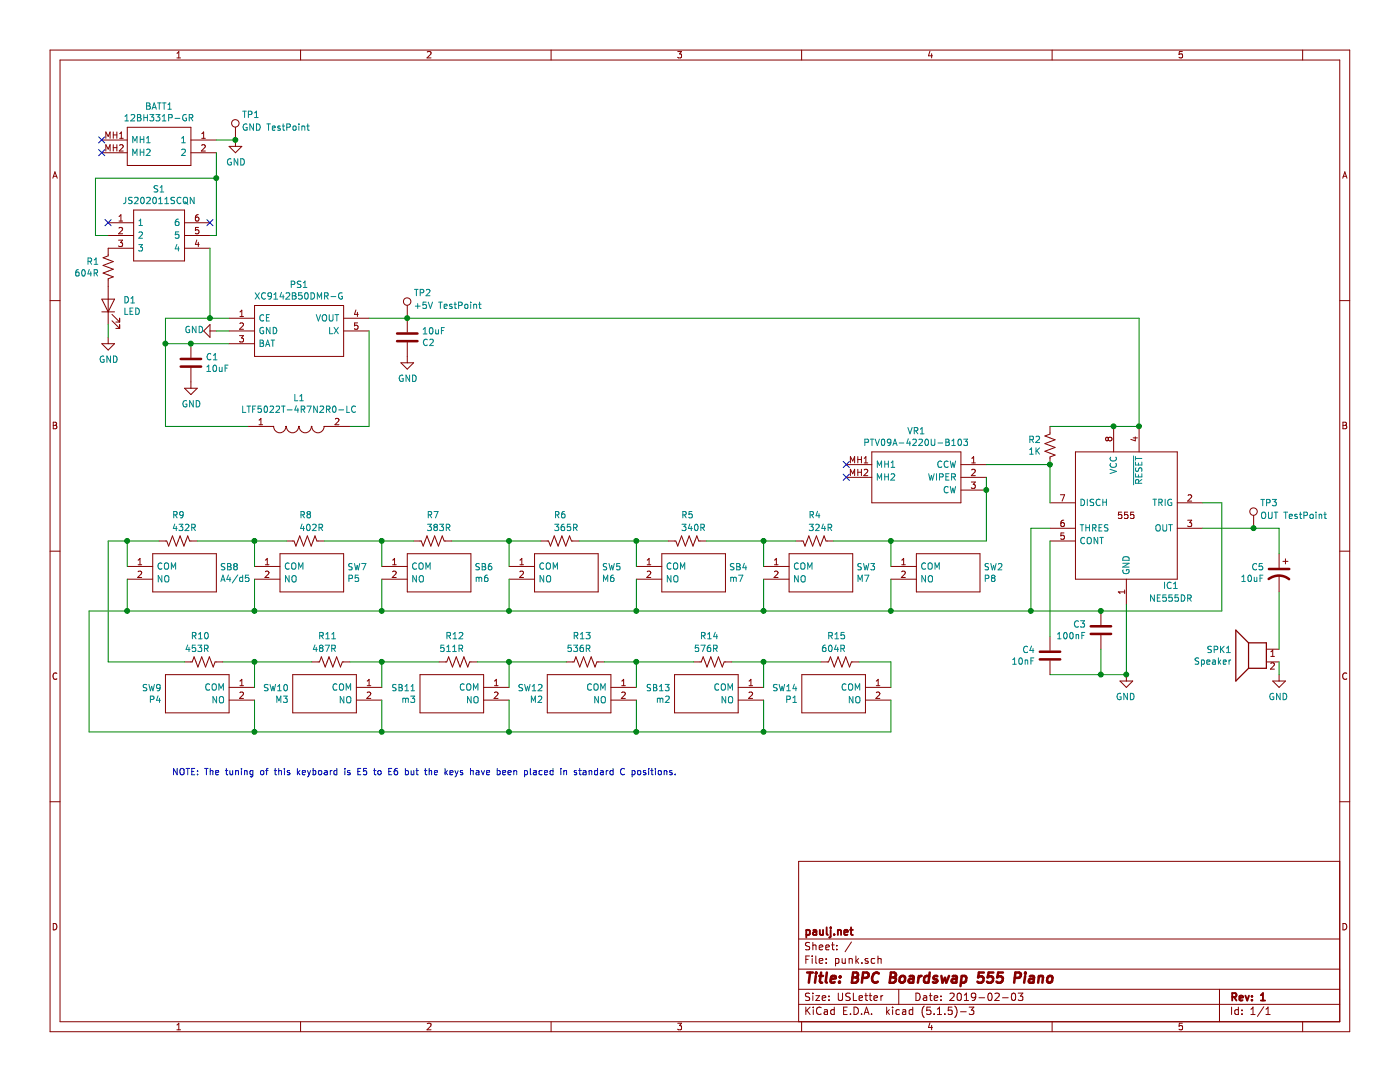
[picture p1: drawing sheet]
EESchema Schematic File Version 4
EELAYER 30 0
EELAYER END
$Descr USLetter 11000 8500
encoding utf-8
Sheet 1 1
Title "BPC Boardswap 555 Piano"
Date "2019-02-03"
Rev "1"
Comp "paulj.net"
Comment1 ""
Comment2 ""
Comment3 ""
Comment4 ""
$EndDescr
$Comp
L Device:R_US R1
U 1 1
P 850 2100
F 0 "R1" H 918 2146 50  0000 L CNN
F 1 "604R" H 918 2055 50  0000 L CNN
F 2 "Resistor_SMD:R_0805_2012Metric_Pad1.15x1.40mm_HandSolder" V 890 2090 50  0001 C CNN
F 3 "~" H 850 2100 50  0001 C CNN
	1    850  2100
	-1   0    0    -1  
$EndComp
$Comp
L SamacSys_Parts:12BH331P-GR BATT1
U 1 1
P 800 1100
F 0 "BATT1" H 1250 1365 50  0000 C CNN
F 1 "12BH331P-GR" H 1250 1274 50  0000 C CNN
F 2 "12BH331PGR" H 1550 1200 50  0001 L CNN
F 3 "https://componentsearchengine.com/Datasheets/1/12BH331P-GR.pdf" H 1550 1100 50  0001 L CNN
F 4 "Cylindrical Battery Contacts, Clips, Holders & Springs 3 \"AA\" PC LEADS BLK" H 1550 1000 50  0001 L CNN "Description"
F 5 "17" H 1550 900 50  0001 L CNN "Height"
F 6 "12BH331P-GR" H 1550 800 50  0001 L CNN "Mouser Part Number"
F 7 "https://www.mouser.com/Search/Refine.aspx?Keyword=12BH331P-GR" H 1550 700 50  0001 L CNN "Mouser Price/Stock"
F 8 "Eagle Plastic Devices" H 1550 600 50  0001 L CNN "Manufacturer_Name"
F 9 "12BH331P-GR" H 1550 500 50  0001 L CNN "Manufacturer_Part_Number"
	1    800  1100
	1    0    0    -1  
$EndComp
$Comp
L power:GND #PWR0101
U 1 1
P 1850 1100
F 0 "#PWR0101" H 1850 850 50  0001 C CNN
F 1 "GND" H 1855 927 50  0000 C CNN
F 2 "" H 1850 1100 50  0001 C CNN
F 3 "" H 1850 1100 50  0001 C CNN
	1    1850 1100
	1    0    0    -1  
$EndComp
$Comp
L SamacSys_Parts:XC9142B50DMR-G PS1
U 1 1
P 1800 2500
F 0 "PS1" H 2350 2765 50  0000 C CNN
F 1 "XC9142B50DMR-G" H 2350 2674 50  0000 C CNN
F 2 "SOT95P280X120-5N" H 2750 2600 50  0001 L CNN
F 3 "https://componentsearchengine.com/Datasheets/1/XC9142B50DMR-G.pdf" H 2750 2500 50  0001 L CNN
F 4 "Switching Voltage Regulators DCDC Converters 0.8A Step-Up w/AS 5V" H 2750 2400 50  0001 L CNN "Description"
F 5 "1.2" H 2750 2300 50  0001 L CNN "Height"
F 6 "865-XC9142B50DMR-G" H 2750 2200 50  0001 L CNN "Mouser Part Number"
F 7 "https://www.mouser.com/Search/Refine.aspx?Keyword=865-XC9142B50DMR-G" H 2750 2100 50  0001 L CNN "Mouser Price/Stock"
F 8 "Torex" H 2750 2000 50  0001 L CNN "Manufacturer_Name"
F 9 "XC9142B50DMR-G" H 2750 1900 50  0001 L CNN "Manufacturer_Part_Number"
	1    1800 2500
	1    0    0    -1  
$EndComp
Wire Wire Line
	1300 2500 1650 2500
Wire Wire Line
	1300 2500 1300 2700
Wire Wire Line
	1300 2700 1500 2700
$Comp
L SamacSys_Parts:LTF5022T-4R7N2R0-LC L1
U 1 1
P 1950 3350
F 0 "L1" H 2350 3575 50  0000 C CNN
F 1 "LTF5022T-4R7N2R0-LC" H 2350 3484 50  0000 C CNN
F 2 "LTF5022" H 2600 3400 50  0001 L CNN
F 3 "https://componentsearchengine.com/Datasheets/1/LTF5022T-4R7N2R0-LC.pdf" H 2600 3300 50  0001 L CNN
F 4 "Inductor shielded wirewound 4.7uH 2.3A TDK LTF5022 Series Shielded Wire-wound SMD Inductor with a Ferrite Core, 4.7" H 2600 3200 50  0001 L CNN "Description"
F 5 "" H 2600 3100 50  0001 L CNN "Height"
F 6 "810-LTF5022T4R7N2R0L" H 2600 3000 50  0001 L CNN "Mouser Part Number"
F 7 "https://www.mouser.com/Search/Refine.aspx?Keyword=810-LTF5022T4R7N2R0L" H 2600 2900 50  0001 L CNN "Mouser Price/Stock"
F 8 "TDK" H 2600 2800 50  0001 L CNN "Manufacturer_Name"
F 9 "LTF5022T-4R7N2R0-LC" H 2600 2700 50  0001 L CNN "Manufacturer_Part_Number"
	1    1950 3350
	1    0    0    -1  
$EndComp
Wire Wire Line
	1300 3350 1950 3350
Wire Wire Line
	2750 3350 2900 3350
Wire Wire Line
	1800 2600 1700 2600
$Comp
L Device:C C1
U 1 1
P 1500 2850
F 0 "C1" H 1615 2896 50  0000 L CNN
F 1 "10uF" H 1615 2805 50  0000 L CNN
F 2 "Capacitor_SMD:C_0805_2012Metric_Pad1.15x1.40mm_HandSolder" H 1538 2700 50  0001 C CNN
F 3 "~" H 1500 2850 50  0001 C CNN
	1    1500 2850
	1    0    0    -1  
$EndComp
$Comp
L power:GND #PWR0102
U 1 1
P 1500 3000
F 0 "#PWR0102" H 1500 2750 50  0001 C CNN
F 1 "GND" H 1505 2827 50  0000 C CNN
F 2 "" H 1500 3000 50  0001 C CNN
F 3 "" H 1500 3000 50  0001 C CNN
	1    1500 3000
	1    0    0    -1  
$EndComp
Wire Wire Line
	2900 2600 2900 3350
Wire Wire Line
	1300 2700 1300 3350
Connection ~ 1500 2700
Wire Wire Line
	1500 2700 1800 2700
NoConn ~ 800  1100
NoConn ~ 800  1200
$Comp
L power:GND #PWR0103
U 1 1
P 1700 2600
F 0 "#PWR0103" H 1700 2350 50  0001 C CNN
F 1 "GND" V 1705 2427 50  0000 C CNN
F 2 "" H 1700 2600 50  0001 C CNN
F 3 "" H 1700 2600 50  0001 C CNN
	1    1700 2600
	0    1    -1   0   
$EndComp
$Comp
L Device:C C2
U 1 1
P 3200 2650
F 0 "C2" H 3315 2696 50  0000 L CNN
F 1 "10uF" H 3315 2605 50  0000 L CNN
F 2 "Capacitor_SMD:C_0805_2012Metric_Pad1.15x1.40mm_HandSolder" H 3238 2500 50  0001 C CNN
F 3 "~" H 3200 2650 50  0001 C CNN
	1    3200 2650
	1    0    0    1   
$EndComp
$Comp
L SamacSys_Parts:JS202011SCQN S1
U 1 1
P 850 1750
F 0 "S1" H 1250 2015 50  0000 C CNN
F 1 "JS202011SCQN" H 1250 1924 50  0000 C CNN
F 2 "JS202011SCQN" H 1500 1850 50  0001 L CNN
F 3 "https://componentsearchengine.com/Datasheets/1/JS202011SCQN.pdf" H 1500 1750 50  0001 L CNN
F 4 "Sub miniature slide switches" H 1500 1650 50  0001 L CNN "Description"
F 5 "" H 1500 1550 50  0001 L CNN "Height"
F 6 "611-JS202011SCQN" H 1500 1450 50  0001 L CNN "Mouser Part Number"
F 7 "https://www.mouser.com/Search/Refine.aspx?Keyword=611-JS202011SCQN" H 1500 1350 50  0001 L CNN "Mouser Price/Stock"
F 8 "C & K COMPONENTS" H 1500 1250 50  0001 L CNN "Manufacturer_Name"
F 9 "JS202011SCQN" H 1500 1150 50  0001 L CNN "Manufacturer_Part_Number"
	1    850  1750
	1    0    0    -1  
$EndComp
Wire Wire Line
	1700 1200 1700 1400
Wire Wire Line
	1700 1400 750  1400
Wire Wire Line
	750  1400 750  1850
Wire Wire Line
	750  1850 850  1850
Wire Wire Line
	1700 1400 1700 1850
Wire Wire Line
	1700 1850 1650 1850
Connection ~ 1700 1400
$Comp
L Device:LED D1
U 1 1
P 850 2400
F 0 "D1" V 889 2283 50  0000 R CNN
F 1 "LED" V 798 2283 50  0000 R CNN
F 2 "LED_SMD:LED_1206_3216Metric_Pad1.42x1.75mm_HandSolder" H 850 2400 50  0001 C CNN
F 3 "~" H 850 2400 50  0001 C CNN
	1    850  2400
	0    -1   -1   0   
$EndComp
$Comp
L power:GND #PWR0105
U 1 1
P 850 2650
F 0 "#PWR0105" H 850 2400 50  0001 C CNN
F 1 "GND" H 855 2477 50  0000 C CNN
F 2 "" H 850 2650 50  0001 C CNN
F 3 "" H 850 2650 50  0001 C CNN
	1    850  2650
	1    0    0    -1  
$EndComp
Wire Wire Line
	850  2550 850  2650
NoConn ~ 1650 1750
NoConn ~ 850  1750
$Comp
L power:GND #PWR0106
U 1 1
P 8850 5300
F 0 "#PWR0106" H 8850 5050 50  0001 C CNN
F 1 "GND" H 8855 5127 50  0000 C CNN
F 2 "" H 8850 5300 50  0001 C CNN
F 3 "" H 8850 5300 50  0001 C CNN
	1    8850 5300
	-1   0    0    -1  
$EndComp
$Comp
L Device:R_US R2
U 1 1
P 8250 3500
F 0 "R2" H 8318 3546 50  0000 L CNN
F 1 "1K" H 8318 3455 50  0000 L CNN
F 2 "Resistor_SMD:R_0805_2012Metric_Pad1.15x1.40mm_HandSolder" V 8290 3490 50  0001 C CNN
F 3 "~" H 8250 3500 50  0001 C CNN
	1    8250 3500
	-1   0    0    -1  
$EndComp
Wire Wire Line
	8250 3650 8250 3950
Wire Wire Line
	9450 3950 9600 3950
Wire Wire Line
	9600 3950 9600 4800
Wire Wire Line
	8100 4150 8250 4150
Wire Wire Line
	8750 3350 8250 3350
Connection ~ 8750 3350
Wire Wire Line
	8950 3350 8750 3350
$Comp
L SamacSys_Parts:NE555DR IC1
U 1 1
P 9450 3950
F 0 "IC1" H 9700 3300 50  0000 C CNN
F 1 "NE555DR" H 9700 3200 50  0000 C CNN
F 2 "SOIC127P600X175-8N" H 10450 4450 50  0001 L CNN
F 3 "http://www.ti.com/lit/ds/symlink/ne555.pdf" H 10450 4350 50  0001 L CNN
F 4 "Single Precision Timer" H 10450 4250 50  0001 L CNN "Description"
F 5 "1.75" H 10450 4150 50  0001 L CNN "Height"
F 6 "595-NE555DR" H 10450 4050 50  0001 L CNN "Mouser Part Number"
F 7 "https://www.mouser.com/Search/Refine.aspx?Keyword=595-NE555DR" H 10450 3950 50  0001 L CNN "Mouser Price/Stock"
F 8 "Texas Instruments" H 10450 3850 50  0001 L CNN "Manufacturer_Name"
F 9 "NE555DR" H 10450 3750 50  0001 L CNN "Manufacturer_Part_Number"
	1    9450 3950
	-1   0    0    -1  
$EndComp
Wire Wire Line
	8850 4750 8850 5300
Wire Wire Line
	8100 4800 8100 4150
$Comp
L Device:C C3
U 1 1
P 8650 4950
F 0 "C3" H 8765 4996 50  0000 L CNN
F 1 "100nF" H 8765 4905 50  0000 L CNN
F 2 "Capacitor_SMD:C_0805_2012Metric_Pad1.15x1.40mm_HandSolder" H 8688 4800 50  0001 C CNN
F 3 "~" H 8650 4950 50  0001 C CNN
	1    8650 4950
	-1   0    0    -1  
$EndComp
$Comp
L Device:C C4
U 1 1
P 8250 5150
F 0 "C4" H 8365 5196 50  0000 L CNN
F 1 "10nF" H 8365 5105 50  0000 L CNN
F 2 "Capacitor_SMD:C_0805_2012Metric_Pad1.15x1.40mm_HandSolder" H 8288 5000 50  0001 C CNN
F 3 "~" H 8250 5150 50  0001 C CNN
	1    8250 5150
	-1   0    0    -1  
$EndComp
Wire Wire Line
	8250 4250 8250 5000
Wire Wire Line
	9600 4800 8650 4800
Connection ~ 8650 4800
Wire Wire Line
	8650 4800 8100 4800
Wire Wire Line
	8850 5300 8650 5300
Wire Wire Line
	8650 5100 8650 5300
Connection ~ 8650 5300
Wire Wire Line
	8650 5300 8250 5300
$Comp
L Device:CP1 C5
U 1 1
P 10050 4500
F 0 "C5" H 10165 4546 50  0000 L CNN
F 1 "10uF" H 10165 4455 50  0000 L CNN
F 2 "Capacitor_SMD:CP_Elec_4x5.4" H 10050 4500 50  0001 C CNN
F 3 "~" H 10050 4500 50  0001 C CNN
	1    10050 4500
	-1   0    0    -1  
$EndComp
Wire Wire Line
	1650 1950 1650 2500
Connection ~ 1650 2500
Wire Wire Line
	1650 2500 1800 2500
$Comp
L power:GND #PWR0104
U 1 1
P 3200 2800
F 0 "#PWR0104" H 3200 2550 50  0001 C CNN
F 1 "GND" H 3205 2627 50  0000 C CNN
F 2 "" H 3200 2800 50  0001 C CNN
F 3 "" H 3200 2800 50  0001 C CNN
	1    3200 2800
	1    0    0    -1  
$EndComp
$Comp
L Device:Speaker SPK1
U 1 1
P 9850 5100
F 0 "SPK1" H 10020 5096 50  0000 L CNN
F 1 "Speaker" H 10020 5005 50  0000 L CNN
F 2 "LibraryLoader:TE2507051" H 9850 4900 50  0001 C CNN
F 3 "~" H 9840 5050 50  0001 C CNN
	1    9850 5100
	-1   0    0    -1  
$EndComp
Wire Wire Line
	10050 5100 10050 4650
$Comp
L power:GND #PWR0107
U 1 1
P 10050 5300
F 0 "#PWR0107" H 10050 5050 50  0001 C CNN
F 1 "GND" H 10055 5127 50  0000 C CNN
F 2 "" H 10050 5300 50  0001 C CNN
F 3 "" H 10050 5300 50  0001 C CNN
	1    10050 5300
	-1   0    0    -1  
$EndComp
Wire Wire Line
	10050 5300 10050 5200
Connection ~ 8950 3350
Connection ~ 8850 5300
Connection ~ 8100 4800
$Comp
L SamacSys_Parts:PTV09A-4####-#### VR1
U 1 1
P 7750 3650
F 0 "VR1" H 8300 3915 50  0000 C CNN
F 1 "PTV09A-4220U-B103" H 8300 3824 50  0000 C CNN
F 2 "LibraryLoader:PTV09A-4#20" H 8700 3750 50  0001 L CNN
F 3 "https://componentsearchengine.com/Datasheets/1/PTV09A-4025F-B103.pdf" H 8700 3650 50  0001 L CNN
	1    7750 3650
	-1   0    0    -1  
$EndComp
Wire Wire Line
	8250 3650 7750 3650
Connection ~ 8250 3650
NoConn ~ 6650 3650
NoConn ~ 6650 3750
Wire Wire Line
	7750 3750 7750 3850
Connection ~ 7750 3850
Wire Wire Line
	7750 3850 7750 4250
$Comp
L SamacSys_Parts:PTS636_SM25_SMTR_LFS SW2
U 1 1
P 7000 4450
F 0 "SW2" H 7728 4446 50  0000 L CNN
F 1 "P8" H 7728 4355 50  0000 L CNN
F 2 "PTS636SM25SMTRLFS" H 7750 4550 50  0001 L CNN
F 3 "https://componentsearchengine.com/Datasheets/1/PTS636 SM25 SMTR LFS.pdf" H 7750 4450 50  0001 L CNN
F 4 "Tactile Switches Tact 50mA 12VDC, 6.0x3.5, 2.5mm H, 180gf, G leads, No ground pin, White Actuator" H 7750 4350 50  0001 L CNN "Description"
F 5 "2.7" H 7750 4250 50  0001 L CNN "Height"
F 6 "611-PTS636SM25SMTRLF" H 7750 4150 50  0001 L CNN "Mouser Part Number"
F 7 "https://www.mouser.com/Search/Refine.aspx?Keyword=611-PTS636SM25SMTRLF" H 7750 4050 50  0001 L CNN "Mouser Price/Stock"
F 8 "C & K COMPONENTS" H 7750 3950 50  0001 L CNN "Manufacturer_Name"
F 9 "PTS636 SM25 SMTR LFS" H 7750 3850 50  0001 L CNN "Manufacturer_Part_Number"
	1    7000 4450
	1    0    0    -1  
$EndComp
Wire Wire Line
	7000 4250 7000 4450
Wire Wire Line
	7000 4550 7000 4800
$Comp
L SamacSys_Parts:PTS636_SM25_SMTR_LFS SW3
U 1 1
P 6000 4450
F 0 "SW3" H 6728 4446 50  0000 L CNN
F 1 "M7" H 6728 4355 50  0000 L CNN
F 2 "PTS636SM25SMTRLFS" H 6750 4550 50  0001 L CNN
F 3 "https://componentsearchengine.com/Datasheets/1/PTS636 SM25 SMTR LFS.pdf" H 6750 4450 50  0001 L CNN
F 4 "Tactile Switches Tact 50mA 12VDC, 6.0x3.5, 2.5mm H, 180gf, G leads, No ground pin, White Actuator" H 6750 4350 50  0001 L CNN "Description"
F 5 "2.7" H 6750 4250 50  0001 L CNN "Height"
F 6 "611-PTS636SM25SMTRLF" H 6750 4150 50  0001 L CNN "Mouser Part Number"
F 7 "https://www.mouser.com/Search/Refine.aspx?Keyword=611-PTS636SM25SMTRLF" H 6750 4050 50  0001 L CNN "Mouser Price/Stock"
F 8 "C & K COMPONENTS" H 6750 3950 50  0001 L CNN "Manufacturer_Name"
F 9 "PTS636 SM25 SMTR LFS" H 6750 3850 50  0001 L CNN "Manufacturer_Part_Number"
	1    6000 4450
	1    0    0    -1  
$EndComp
Wire Wire Line
	6000 4250 6000 4450
Wire Wire Line
	6000 4550 6000 4800
Wire Wire Line
	6000 4800 7000 4800
Connection ~ 7000 4800
Wire Wire Line
	7000 4800 8100 4800
$Comp
L Device:R_US R4
U 1 1
P 6400 4250
F 0 "R4" V 6600 4200 50  0000 L CNN
F 1 "324R" V 6500 4200 50  0000 L CNN
F 2 "Resistor_SMD:R_0805_2012Metric_Pad1.15x1.40mm_HandSolder" V 6440 4240 50  0001 C CNN
F 3 "~" H 6400 4250 50  0001 C CNN
	1    6400 4250
	0    1    -1   0   
$EndComp
Wire Wire Line
	6000 4250 6250 4250
Wire Wire Line
	6550 4250 7000 4250
Connection ~ 7000 4250
$Comp
L SamacSys_Parts:PTS636_SM25_SMTR_LFS SB4
U 1 1
P 5000 4450
F 0 "SB4" H 5728 4446 50  0000 L CNN
F 1 "m7" H 5728 4355 50  0000 L CNN
F 2 "PTS636SM25SMTRLFS" H 5750 4550 50  0001 L CNN
F 3 "https://componentsearchengine.com/Datasheets/1/PTS636 SM25 SMTR LFS.pdf" H 5750 4450 50  0001 L CNN
F 4 "Tactile Switches Tact 50mA 12VDC, 6.0x3.5, 2.5mm H, 180gf, G leads, No ground pin, White Actuator" H 5750 4350 50  0001 L CNN "Description"
F 5 "2.7" H 5750 4250 50  0001 L CNN "Height"
F 6 "611-PTS636SM25SMTRLF" H 5750 4150 50  0001 L CNN "Mouser Part Number"
F 7 "https://www.mouser.com/Search/Refine.aspx?Keyword=611-PTS636SM25SMTRLF" H 5750 4050 50  0001 L CNN "Mouser Price/Stock"
F 8 "C & K COMPONENTS" H 5750 3950 50  0001 L CNN "Manufacturer_Name"
F 9 "PTS636 SM25 SMTR LFS" H 5750 3850 50  0001 L CNN "Manufacturer_Part_Number"
	1    5000 4450
	1    0    0    -1  
$EndComp
Wire Wire Line
	5000 4250 5000 4450
Wire Wire Line
	5000 4550 5000 4800
Wire Wire Line
	5000 4800 6000 4800
$Comp
L Device:R_US R5
U 1 1
P 5400 4250
F 0 "R5" V 5600 4200 50  0000 L CNN
F 1 "340R" V 5500 4200 50  0000 L CNN
F 2 "Resistor_SMD:R_0805_2012Metric_Pad1.15x1.40mm_HandSolder" V 5440 4240 50  0001 C CNN
F 3 "~" H 5400 4250 50  0001 C CNN
	1    5400 4250
	0    1    -1   0   
$EndComp
Wire Wire Line
	5000 4250 5250 4250
Wire Wire Line
	5550 4250 6000 4250
Connection ~ 6000 4250
Connection ~ 6000 4800
$Comp
L SamacSys_Parts:PTS636_SM25_SMTR_LFS SW5
U 1 1
P 4000 4450
F 0 "SW5" H 4728 4446 50  0000 L CNN
F 1 "M6" H 4728 4355 50  0000 L CNN
F 2 "PTS636SM25SMTRLFS" H 4750 4550 50  0001 L CNN
F 3 "https://componentsearchengine.com/Datasheets/1/PTS636 SM25 SMTR LFS.pdf" H 4750 4450 50  0001 L CNN
F 4 "Tactile Switches Tact 50mA 12VDC, 6.0x3.5, 2.5mm H, 180gf, G leads, No ground pin, White Actuator" H 4750 4350 50  0001 L CNN "Description"
F 5 "2.7" H 4750 4250 50  0001 L CNN "Height"
F 6 "611-PTS636SM25SMTRLF" H 4750 4150 50  0001 L CNN "Mouser Part Number"
F 7 "https://www.mouser.com/Search/Refine.aspx?Keyword=611-PTS636SM25SMTRLF" H 4750 4050 50  0001 L CNN "Mouser Price/Stock"
F 8 "C & K COMPONENTS" H 4750 3950 50  0001 L CNN "Manufacturer_Name"
F 9 "PTS636 SM25 SMTR LFS" H 4750 3850 50  0001 L CNN "Manufacturer_Part_Number"
	1    4000 4450
	1    0    0    -1  
$EndComp
Wire Wire Line
	4000 4250 4000 4450
Wire Wire Line
	4000 4550 4000 4800
Wire Wire Line
	4000 4800 5000 4800
$Comp
L Device:R_US R6
U 1 1
P 4400 4250
F 0 "R6" V 4600 4200 50  0000 L CNN
F 1 "365R" V 4500 4200 50  0000 L CNN
F 2 "Resistor_SMD:R_0805_2012Metric_Pad1.15x1.40mm_HandSolder" V 4440 4240 50  0001 C CNN
F 3 "~" H 4400 4250 50  0001 C CNN
	1    4400 4250
	0    1    -1   0   
$EndComp
Wire Wire Line
	4000 4250 4250 4250
Wire Wire Line
	4550 4250 5000 4250
Connection ~ 5000 4250
Connection ~ 5000 4800
$Comp
L SamacSys_Parts:PTS636_SM25_SMTR_LFS SB6
U 1 1
P 3000 4450
F 0 "SB6" H 3728 4446 50  0000 L CNN
F 1 "m6" H 3728 4355 50  0000 L CNN
F 2 "PTS636SM25SMTRLFS" H 3750 4550 50  0001 L CNN
F 3 "https://componentsearchengine.com/Datasheets/1/PTS636 SM25 SMTR LFS.pdf" H 3750 4450 50  0001 L CNN
F 4 "Tactile Switches Tact 50mA 12VDC, 6.0x3.5, 2.5mm H, 180gf, G leads, No ground pin, White Actuator" H 3750 4350 50  0001 L CNN "Description"
F 5 "2.7" H 3750 4250 50  0001 L CNN "Height"
F 6 "611-PTS636SM25SMTRLF" H 3750 4150 50  0001 L CNN "Mouser Part Number"
F 7 "https://www.mouser.com/Search/Refine.aspx?Keyword=611-PTS636SM25SMTRLF" H 3750 4050 50  0001 L CNN "Mouser Price/Stock"
F 8 "C & K COMPONENTS" H 3750 3950 50  0001 L CNN "Manufacturer_Name"
F 9 "PTS636 SM25 SMTR LFS" H 3750 3850 50  0001 L CNN "Manufacturer_Part_Number"
	1    3000 4450
	1    0    0    -1  
$EndComp
Wire Wire Line
	3000 4250 3000 4450
Wire Wire Line
	3000 4550 3000 4800
Wire Wire Line
	3000 4800 4000 4800
$Comp
L Device:R_US R7
U 1 1
P 3400 4250
F 0 "R7" V 3600 4200 50  0000 L CNN
F 1 "383R" V 3500 4200 50  0000 L CNN
F 2 "Resistor_SMD:R_0805_2012Metric_Pad1.15x1.40mm_HandSolder" V 3440 4240 50  0001 C CNN
F 3 "~" H 3400 4250 50  0001 C CNN
	1    3400 4250
	0    1    -1   0   
$EndComp
Wire Wire Line
	3000 4250 3250 4250
Wire Wire Line
	3550 4250 4000 4250
Connection ~ 4000 4250
Connection ~ 4000 4800
$Comp
L SamacSys_Parts:PTS636_SM25_SMTR_LFS SW7
U 1 1
P 2000 4450
F 0 "SW7" H 2728 4446 50  0000 L CNN
F 1 "P5" H 2728 4355 50  0000 L CNN
F 2 "PTS636SM25SMTRLFS" H 2750 4550 50  0001 L CNN
F 3 "https://componentsearchengine.com/Datasheets/1/PTS636 SM25 SMTR LFS.pdf" H 2750 4450 50  0001 L CNN
F 4 "Tactile Switches Tact 50mA 12VDC, 6.0x3.5, 2.5mm H, 180gf, G leads, No ground pin, White Actuator" H 2750 4350 50  0001 L CNN "Description"
F 5 "2.7" H 2750 4250 50  0001 L CNN "Height"
F 6 "611-PTS636SM25SMTRLF" H 2750 4150 50  0001 L CNN "Mouser Part Number"
F 7 "https://www.mouser.com/Search/Refine.aspx?Keyword=611-PTS636SM25SMTRLF" H 2750 4050 50  0001 L CNN "Mouser Price/Stock"
F 8 "C & K COMPONENTS" H 2750 3950 50  0001 L CNN "Manufacturer_Name"
F 9 "PTS636 SM25 SMTR LFS" H 2750 3850 50  0001 L CNN "Manufacturer_Part_Number"
	1    2000 4450
	1    0    0    -1  
$EndComp
Wire Wire Line
	2000 4250 2000 4450
Wire Wire Line
	2000 4550 2000 4800
Wire Wire Line
	2000 4800 3000 4800
$Comp
L Device:R_US R8
U 1 1
P 2400 4250
F 0 "R8" V 2600 4200 50  0000 L CNN
F 1 "402R" V 2500 4200 50  0000 L CNN
F 2 "Resistor_SMD:R_0805_2012Metric_Pad1.15x1.40mm_HandSolder" V 2440 4240 50  0001 C CNN
F 3 "~" H 2400 4250 50  0001 C CNN
	1    2400 4250
	0    1    -1   0   
$EndComp
Wire Wire Line
	2000 4250 2250 4250
Wire Wire Line
	2550 4250 3000 4250
Connection ~ 3000 4250
Connection ~ 3000 4800
$Comp
L SamacSys_Parts:PTS636_SM25_SMTR_LFS SB8
U 1 1
P 1000 4450
F 0 "SB8" H 1728 4446 50  0000 L CNN
F 1 "A4/d5" H 1728 4355 50  0000 L CNN
F 2 "PTS636SM25SMTRLFS" H 1750 4550 50  0001 L CNN
F 3 "https://componentsearchengine.com/Datasheets/1/PTS636 SM25 SMTR LFS.pdf" H 1750 4450 50  0001 L CNN
F 4 "Tactile Switches Tact 50mA 12VDC, 6.0x3.5, 2.5mm H, 180gf, G leads, No ground pin, White Actuator" H 1750 4350 50  0001 L CNN "Description"
F 5 "2.7" H 1750 4250 50  0001 L CNN "Height"
F 6 "611-PTS636SM25SMTRLF" H 1750 4150 50  0001 L CNN "Mouser Part Number"
F 7 "https://www.mouser.com/Search/Refine.aspx?Keyword=611-PTS636SM25SMTRLF" H 1750 4050 50  0001 L CNN "Mouser Price/Stock"
F 8 "C & K COMPONENTS" H 1750 3950 50  0001 L CNN "Manufacturer_Name"
F 9 "PTS636 SM25 SMTR LFS" H 1750 3850 50  0001 L CNN "Manufacturer_Part_Number"
	1    1000 4450
	1    0    0    -1  
$EndComp
Wire Wire Line
	1000 4250 1000 4450
Wire Wire Line
	1000 4550 1000 4800
Wire Wire Line
	1000 4800 2000 4800
$Comp
L Device:R_US R9
U 1 1
P 1400 4250
F 0 "R9" V 1600 4200 50  0000 L CNN
F 1 "432R" V 1500 4200 50  0000 L CNN
F 2 "Resistor_SMD:R_0805_2012Metric_Pad1.15x1.40mm_HandSolder" V 1440 4240 50  0001 C CNN
F 3 "~" H 1400 4250 50  0001 C CNN
	1    1400 4250
	0    1    -1   0   
$EndComp
Wire Wire Line
	1000 4250 1250 4250
Wire Wire Line
	1550 4250 2000 4250
Connection ~ 2000 4250
Connection ~ 2000 4800
$Comp
L SamacSys_Parts:PTS636_SM25_SMTR_LFS SW9
U 1 1
P 2000 5400
F 0 "SW9" H 2728 5396 50  0000 L CNN
F 1 "P4" H 2728 5305 50  0000 L CNN
F 2 "PTS636SM25SMTRLFS" H 2750 5500 50  0001 L CNN
F 3 "https://componentsearchengine.com/Datasheets/1/PTS636 SM25 SMTR LFS.pdf" H 2750 5400 50  0001 L CNN
F 4 "Tactile Switches Tact 50mA 12VDC, 6.0x3.5, 2.5mm H, 180gf, G leads, No ground pin, White Actuator" H 2750 5300 50  0001 L CNN "Description"
F 5 "2.7" H 2750 5200 50  0001 L CNN "Height"
F 6 "611-PTS636SM25SMTRLF" H 2750 5100 50  0001 L CNN "Mouser Part Number"
F 7 "https://www.mouser.com/Search/Refine.aspx?Keyword=611-PTS636SM25SMTRLF" H 2750 5000 50  0001 L CNN "Mouser Price/Stock"
F 8 "C & K COMPONENTS" H 2750 4900 50  0001 L CNN "Manufacturer_Name"
F 9 "PTS636 SM25 SMTR LFS" H 2750 4800 50  0001 L CNN "Manufacturer_Part_Number"
	1    2000 5400
	-1   0    0    -1  
$EndComp
Wire Wire Line
	2000 5200 2000 5400
Wire Wire Line
	2000 5500 2000 5750
$Comp
L Device:R_US R10
U 1 1
P 1600 5200
F 0 "R10" V 1800 5150 50  0000 L CNN
F 1 "453R" V 1700 5150 50  0000 L CNN
F 2 "Resistor_SMD:R_0805_2012Metric_Pad1.15x1.40mm_HandSolder" V 1640 5190 50  0001 C CNN
F 3 "~" H 1600 5200 50  0001 C CNN
	1    1600 5200
	0    -1   -1   0   
$EndComp
Wire Wire Line
	1000 4250 850  4250
Wire Wire Line
	850  4250 850  5200
Wire Wire Line
	850  5200 1450 5200
Connection ~ 1000 4250
Wire Wire Line
	1000 4800 700  4800
Wire Wire Line
	700  4800 700  5750
Connection ~ 1000 4800
$Comp
L SamacSys_Parts:PTS636_SM25_SMTR_LFS SW10
U 1 1
P 3000 5400
F 0 "SW10" H 3728 5396 50  0000 L CNN
F 1 "M3" H 3728 5305 50  0000 L CNN
F 2 "PTS636SM25SMTRLFS" H 3750 5500 50  0001 L CNN
F 3 "https://componentsearchengine.com/Datasheets/1/PTS636 SM25 SMTR LFS.pdf" H 3750 5400 50  0001 L CNN
F 4 "Tactile Switches Tact 50mA 12VDC, 6.0x3.5, 2.5mm H, 180gf, G leads, No ground pin, White Actuator" H 3750 5300 50  0001 L CNN "Description"
F 5 "2.7" H 3750 5200 50  0001 L CNN "Height"
F 6 "611-PTS636SM25SMTRLF" H 3750 5100 50  0001 L CNN "Mouser Part Number"
F 7 "https://www.mouser.com/Search/Refine.aspx?Keyword=611-PTS636SM25SMTRLF" H 3750 5000 50  0001 L CNN "Mouser Price/Stock"
F 8 "C & K COMPONENTS" H 3750 4900 50  0001 L CNN "Manufacturer_Name"
F 9 "PTS636 SM25 SMTR LFS" H 3750 4800 50  0001 L CNN "Manufacturer_Part_Number"
	1    3000 5400
	-1   0    0    -1  
$EndComp
Wire Wire Line
	3000 5200 3000 5400
Wire Wire Line
	3000 5500 3000 5750
$Comp
L Device:R_US R11
U 1 1
P 2600 5200
F 0 "R11" V 2800 5150 50  0000 L CNN
F 1 "487R" V 2700 5150 50  0000 L CNN
F 2 "Resistor_SMD:R_0805_2012Metric_Pad1.15x1.40mm_HandSolder" V 2640 5190 50  0001 C CNN
F 3 "~" H 2600 5200 50  0001 C CNN
	1    2600 5200
	0    -1   -1   0   
$EndComp
Wire Wire Line
	3000 5200 2750 5200
Connection ~ 2000 5750
Wire Wire Line
	2000 5750 3000 5750
Wire Wire Line
	700  5750 2000 5750
Wire Wire Line
	2450 5200 2000 5200
Connection ~ 2000 5200
Wire Wire Line
	2000 5200 1750 5200
$Comp
L SamacSys_Parts:PTS636_SM25_SMTR_LFS SB11
U 1 1
P 4000 5400
F 0 "SB11" H 4728 5396 50  0000 L CNN
F 1 "m3" H 4728 5305 50  0000 L CNN
F 2 "PTS636SM25SMTRLFS" H 4750 5500 50  0001 L CNN
F 3 "https://componentsearchengine.com/Datasheets/1/PTS636 SM25 SMTR LFS.pdf" H 4750 5400 50  0001 L CNN
F 4 "Tactile Switches Tact 50mA 12VDC, 6.0x3.5, 2.5mm H, 180gf, G leads, No ground pin, White Actuator" H 4750 5300 50  0001 L CNN "Description"
F 5 "2.7" H 4750 5200 50  0001 L CNN "Height"
F 6 "611-PTS636SM25SMTRLF" H 4750 5100 50  0001 L CNN "Mouser Part Number"
F 7 "https://www.mouser.com/Search/Refine.aspx?Keyword=611-PTS636SM25SMTRLF" H 4750 5000 50  0001 L CNN "Mouser Price/Stock"
F 8 "C & K COMPONENTS" H 4750 4900 50  0001 L CNN "Manufacturer_Name"
F 9 "PTS636 SM25 SMTR LFS" H 4750 4800 50  0001 L CNN "Manufacturer_Part_Number"
	1    4000 5400
	-1   0    0    -1  
$EndComp
Wire Wire Line
	4000 5200 4000 5400
Wire Wire Line
	4000 5500 4000 5750
$Comp
L Device:R_US R12
U 1 1
P 3600 5200
F 0 "R12" V 3800 5150 50  0000 L CNN
F 1 "511R" V 3700 5150 50  0000 L CNN
F 2 "Resistor_SMD:R_0805_2012Metric_Pad1.15x1.40mm_HandSolder" V 3640 5190 50  0001 C CNN
F 3 "~" H 3600 5200 50  0001 C CNN
	1    3600 5200
	0    -1   -1   0   
$EndComp
Wire Wire Line
	4000 5200 3750 5200
Wire Wire Line
	3000 5750 4000 5750
Wire Wire Line
	3450 5200 3000 5200
Connection ~ 3000 5200
Connection ~ 3000 5750
$Comp
L SamacSys_Parts:PTS636_SM25_SMTR_LFS SW12
U 1 1
P 5000 5400
F 0 "SW12" H 5728 5396 50  0000 L CNN
F 1 "M2" H 5728 5305 50  0000 L CNN
F 2 "PTS636SM25SMTRLFS" H 5750 5500 50  0001 L CNN
F 3 "https://componentsearchengine.com/Datasheets/1/PTS636 SM25 SMTR LFS.pdf" H 5750 5400 50  0001 L CNN
F 4 "Tactile Switches Tact 50mA 12VDC, 6.0x3.5, 2.5mm H, 180gf, G leads, No ground pin, White Actuator" H 5750 5300 50  0001 L CNN "Description"
F 5 "2.7" H 5750 5200 50  0001 L CNN "Height"
F 6 "611-PTS636SM25SMTRLF" H 5750 5100 50  0001 L CNN "Mouser Part Number"
F 7 "https://www.mouser.com/Search/Refine.aspx?Keyword=611-PTS636SM25SMTRLF" H 5750 5000 50  0001 L CNN "Mouser Price/Stock"
F 8 "C & K COMPONENTS" H 5750 4900 50  0001 L CNN "Manufacturer_Name"
F 9 "PTS636 SM25 SMTR LFS" H 5750 4800 50  0001 L CNN "Manufacturer_Part_Number"
	1    5000 5400
	-1   0    0    -1  
$EndComp
Wire Wire Line
	5000 5200 5000 5400
Wire Wire Line
	5000 5500 5000 5750
$Comp
L Device:R_US R13
U 1 1
P 4600 5200
F 0 "R13" V 4800 5150 50  0000 L CNN
F 1 "536R" V 4700 5150 50  0000 L CNN
F 2 "Resistor_SMD:R_0805_2012Metric_Pad1.15x1.40mm_HandSolder" V 4640 5190 50  0001 C CNN
F 3 "~" H 4600 5200 50  0001 C CNN
	1    4600 5200
	0    -1   -1   0   
$EndComp
Wire Wire Line
	5000 5200 4750 5200
Wire Wire Line
	4000 5750 5000 5750
Wire Wire Line
	4450 5200 4000 5200
Connection ~ 4000 5200
Connection ~ 4000 5750
$Comp
L SamacSys_Parts:PTS636_SM25_SMTR_LFS SB13
U 1 1
P 6000 5400
F 0 "SB13" H 6728 5396 50  0000 L CNN
F 1 "m2" H 6728 5305 50  0000 L CNN
F 2 "PTS636SM25SMTRLFS" H 6750 5500 50  0001 L CNN
F 3 "https://componentsearchengine.com/Datasheets/1/PTS636 SM25 SMTR LFS.pdf" H 6750 5400 50  0001 L CNN
F 4 "Tactile Switches Tact 50mA 12VDC, 6.0x3.5, 2.5mm H, 180gf, G leads, No ground pin, White Actuator" H 6750 5300 50  0001 L CNN "Description"
F 5 "2.7" H 6750 5200 50  0001 L CNN "Height"
F 6 "611-PTS636SM25SMTRLF" H 6750 5100 50  0001 L CNN "Mouser Part Number"
F 7 "https://www.mouser.com/Search/Refine.aspx?Keyword=611-PTS636SM25SMTRLF" H 6750 5000 50  0001 L CNN "Mouser Price/Stock"
F 8 "C & K COMPONENTS" H 6750 4900 50  0001 L CNN "Manufacturer_Name"
F 9 "PTS636 SM25 SMTR LFS" H 6750 4800 50  0001 L CNN "Manufacturer_Part_Number"
	1    6000 5400
	-1   0    0    -1  
$EndComp
Wire Wire Line
	6000 5200 6000 5400
Wire Wire Line
	6000 5500 6000 5750
$Comp
L Device:R_US R14
U 1 1
P 5600 5200
F 0 "R14" V 5800 5150 50  0000 L CNN
F 1 "576R" V 5700 5150 50  0000 L CNN
F 2 "Resistor_SMD:R_0805_2012Metric_Pad1.15x1.40mm_HandSolder" V 5640 5190 50  0001 C CNN
F 3 "~" H 5600 5200 50  0001 C CNN
	1    5600 5200
	0    -1   -1   0   
$EndComp
Wire Wire Line
	6000 5200 5750 5200
Wire Wire Line
	5000 5750 6000 5750
Wire Wire Line
	5450 5200 5000 5200
Connection ~ 5000 5200
Connection ~ 5000 5750
$Comp
L SamacSys_Parts:PTS636_SM25_SMTR_LFS SW14
U 1 1
P 7000 5400
F 0 "SW14" H 7728 5396 50  0000 L CNN
F 1 "P1" H 7728 5305 50  0000 L CNN
F 2 "PTS636SM25SMTRLFS" H 7750 5500 50  0001 L CNN
F 3 "https://componentsearchengine.com/Datasheets/1/PTS636 SM25 SMTR LFS.pdf" H 7750 5400 50  0001 L CNN
F 4 "Tactile Switches Tact 50mA 12VDC, 6.0x3.5, 2.5mm H, 180gf, G leads, No ground pin, White Actuator" H 7750 5300 50  0001 L CNN "Description"
F 5 "2.7" H 7750 5200 50  0001 L CNN "Height"
F 6 "611-PTS636SM25SMTRLF" H 7750 5100 50  0001 L CNN "Mouser Part Number"
F 7 "https://www.mouser.com/Search/Refine.aspx?Keyword=611-PTS636SM25SMTRLF" H 7750 5000 50  0001 L CNN "Mouser Price/Stock"
F 8 "C & K COMPONENTS" H 7750 4900 50  0001 L CNN "Manufacturer_Name"
F 9 "PTS636 SM25 SMTR LFS" H 7750 4800 50  0001 L CNN "Manufacturer_Part_Number"
	1    7000 5400
	-1   0    0    -1  
$EndComp
Wire Wire Line
	7000 5200 7000 5400
Wire Wire Line
	7000 5500 7000 5750
$Comp
L Device:R_US R15
U 1 1
P 6600 5200
F 0 "R15" V 6800 5150 50  0000 L CNN
F 1 "604R" V 6700 5150 50  0000 L CNN
F 2 "Resistor_SMD:R_0805_2012Metric_Pad1.15x1.40mm_HandSolder" V 6640 5190 50  0001 C CNN
F 3 "~" H 6600 5200 50  0001 C CNN
	1    6600 5200
	0    -1   -1   0   
$EndComp
Wire Wire Line
	7000 5200 6750 5200
Wire Wire Line
	6000 5750 7000 5750
Wire Wire Line
	6450 5200 6000 5200
Connection ~ 6000 5200
Connection ~ 6000 5750
Wire Wire Line
	8950 2500 8950 3350
Wire Wire Line
	7000 4250 7750 4250
Connection ~ 3200 2500
Wire Wire Line
	3200 2500 8950 2500
Wire Wire Line
	2900 2500 3200 2500
Wire Wire Line
	1850 1100 1700 1100
Text Notes 1350 6100 0    50   ~ 0
NOTE: The tuning of this keyboard is E5 to E6 but the keys have been placed in standard C positions.
Connection ~ 1850 1100
$Comp
L Connector:TestPoint TP1
U 1 1
P 1850 1100
F 0 "TP1" H 1900 1300 50  0000 L CNN
F 1 "GND TestPoint" H 1900 1200 50  0000 L CNN
F 2 "TestPoint:TestPoint_THTPad_2.5x2.5mm_Drill1.2mm" H 2050 1100 50  0001 C CNN
F 3 "~" H 2050 1100 50  0001 C CNN
	1    1850 1100
	1    0    0    -1  
$EndComp
$Comp
L Connector:TestPoint TP2
U 1 1
P 3200 2500
F 0 "TP2" H 3250 2700 50  0000 L CNN
F 1 "+5V TestPoint" H 3250 2600 50  0000 L CNN
F 2 "TestPoint:TestPoint_THTPad_2.5x2.5mm_Drill1.2mm" H 3400 2500 50  0001 C CNN
F 3 "~" H 3400 2500 50  0001 C CNN
	1    3200 2500
	1    0    0    -1  
$EndComp
$Comp
L Connector:TestPoint TP3
U 1 1
P 9850 4150
F 0 "TP3" H 9900 4350 50  0000 L CNN
F 1 "OUT TestPoint" H 9900 4250 50  0000 L CNN
F 2 "TestPoint:TestPoint_THTPad_2.5x2.5mm_Drill1.2mm" H 10050 4150 50  0001 C CNN
F 3 "~" H 10050 4150 50  0001 C CNN
	1    9850 4150
	1    0    0    -1  
$EndComp
Wire Wire Line
	9450 4150 9850 4150
Connection ~ 1300 2700
Wire Wire Line
	9850 4150 10050 4150
Wire Wire Line
	10050 4150 10050 4350
Connection ~ 9850 4150
$EndSCHEMATC
